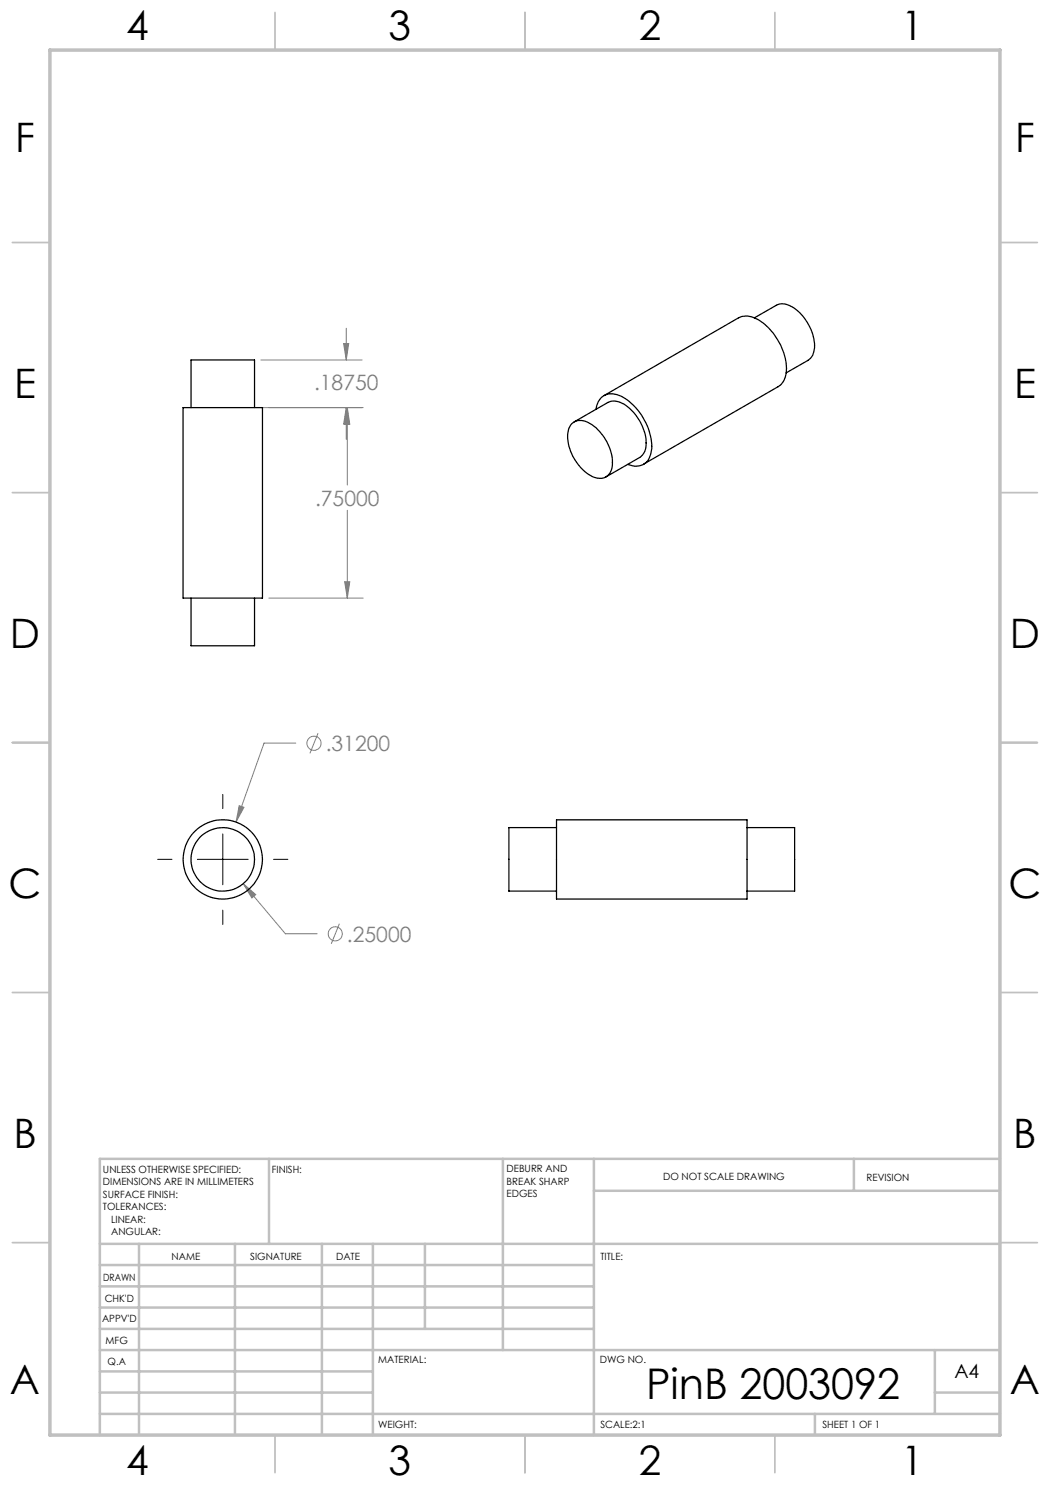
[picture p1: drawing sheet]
<svg xmlns="http://www.w3.org/2000/svg" width="210mm" height="297mm" viewBox="0 0 210 297" stroke-linecap="round" stroke-linejoin="round" font-family="sans-serif">
<g fill="none" stroke="#808080" stroke-width=".2">
<path d="M52.2 72h20.2M68.7 68.7h1l-.4 3.3zM69.3 65.6v6.4M52.2 81.5h20.4M69.3 81.5l.4 3.3h-1zM69.3 81.5v6.4M69.5 81.5l.5 3.3h-1.1zM69.5 81.5v15.5M53.8 119.6h18.8M68.9 116.3h1.1l-.5 3.3zM69.5 102.1v17.5M59.2 148.6h-6.4l-5.6 15.8"/>
<path d="M63.6 146.6l-1.6 4.1M47.8 161.1l1 .4-1.6 2.9zM48.6 176.7l2.6 2.2-.8 .7zM48.6 176.7l8.5 10.1h6.3M67.9 184.7l-1.6 4.1"/>
<circle cx="62.8" cy="148.7" r="1.42"/>
<circle cx="67.1" cy="186.8" r="1.41"/>
</g>
<path d="M44.6 158.9v2.8M31.5 171.9h2.9M39.5 171.9h10.1M44.6 166.8v10.1M54.7 171.9h2.9M44.6 182v2.9" fill="none" stroke="#000" stroke-width=".2"/>
<g fill="none" stroke="#c0c0c0" stroke-width=".35">
<path d="M55 2.5v7.5M105 2.5v7.5M155 2.5v7.5M2.5 48.5h7.5M200 48.5h7.5M2.5 98.5h7.5M200 98.5h7.5M2.5 148.5h7.5M200 148.5h7.5M2.5 198.5h7.5M200 198.5h7.5M2.5 248.5h7.5"/>
<path d="M200 248.5h7.5M55 287v7.5M105 287v7.5M155 287v7.5"/>
</g>
<g fill="none" stroke="#c0c0c0" stroke-width=".5">
<path d="M53.8 231.8v17M100.6 231.8v38.2M118.8 231.8v55.2M118.8 238.2h81.2M170.8 231.8v6.4M200 231.8h-180v55.2M20 248.8h180M20 257.3h98.8M20 253h98.8M27.8 248.8v38.2M47 248.8v38.2M64.4 248.8v38.2"/>
<path d="M74.6 248.8v38.2M85 248.8v17M20 265.8h98.8M20 261.5h98.8M20 278.5h54.6M20 274.3h54.6M20 270h180M187 278.5h13M187 270v12.8M20 282.8h180M163 282.8v4.2"/>
</g>
<path d="M10 10h190v277h-190z" fill="none" stroke="#c0c0c0" stroke-width=".7"/>
<path d="M47.8 161.1l-.6 3.3 1.6-2.9zM48.6 176.7l1.8 2.9 .8-.7zM68.9 116.3h1.1l-.5 3.3zM69.5 81.5l.5 3.3h-1.1zM69.3 81.5l.4 3.3h-1zM68.7 68.7h1l-.4 3.3z" fill="#808080"/>
<g fill="none" stroke="#000" stroke-width=".25">
<path d="M120.8 79.1l26.9-15.5a4.1 4.1 0 0 1 4.2 .5 11.8 11.8 0 0 1 5.3 10.9 3.5 3.5 0 0 1-1.6 2.3l-26.9 15.5M150.9 63.6l4.4-2.5a3.5 3.5 0 0 1 3.9 .8 9.3 9.3 0 0 1 3.6 8.4l-.4 1-.7 .7-4.5 2.6M36.6 81.5h15.9v38.1h-15.9zM38.2 81.5v-9.5h12.7v9.5M114.3 84.8a2.96 2.96 0 0 1 3.8 0 9.5 9.5 0 0 1 4.3 8.9 2.57 2.57 0 0 1-3.9 1.6 9.3 9.3 0 0 1-4.8-9.4zM114.8 84.4l6.8-3.9a3.9 3.9 0 0 1 4.3 1.2 9.5 9.5 0 0 1 3.2 8.1l-.4 .9-.6 .7-6.9 4M119.2 81.9a3.1 3.1 0 0 1 4.5-2.8 11.8 11.8 0 0 1 6.6 11 3.2 3.2 0 0 1-4.7 2.8M38.2 119.6v9.5h12.7v-9.5M111.3 164h38.1v15.8h-38.1zM111.3 165.5h-9.5v12.7h9.5M149.4 165.5h9.5v12.7h-9.5"/>
<circle cx="44.6" cy="171.9" r="6.3"/>
<circle cx="44.6" cy="171.9" r="7.9"/>
</g>
<text font-size="8.5" x="129.2" y="279.7">PinB 2003092</text>
<g font-size="8.1">
<text x="25.2" y="8">4</text>
<text x="77.7" y="8">3</text>
<text x="127.7" y="8">2</text>
<text x="180.2" y="8">1</text>
<text x="3" y="30.4">F</text>
<text x="203" y="30.4">F</text>
<text x="2.8" y="79.6">E</text>
<text x="202.8" y="79.6">E</text>
<text x="2" y="129.6">D</text>
<text x="202" y="129.6">D</text>
<text x="1.7" y="179.6">C</text>
<text x="201.7" y="179.6">C</text>
<text x="2.7" y="229.6">B</text>
<text x="202.7" y="229.6">B</text>
<text x="2" y="278.9">A</text>
<text x="202" y="278.9">A</text>
<text x="25.2" y="295">4</text>
<text x="77.7" y="295">3</text>
<text x="127.7" y="295">2</text>
<text x="180.2" y="295">1</text>
</g>
<g font-size="4.2" fill="#808080">
<text x="62.8" y="78.1">.18750</text>
<text x="63" y="101.1">.75000</text>
<text x="65.1" y="150.2">.31200</text>
<text x="69.4" y="188.3">.25000</text>
</g>
<text font-size="3.9" x="190.9" y="275.5">A4</text>
<g font-size="2">
<text x="20.6" y="234.6">UNLESS OTHERWISE SPECIFIED:</text>
<text x="20.6" y="237.1">DIMENSIONS ARE IN MILLIMETERS</text>
<text x="20.6" y="239.6">SURFACE FINISH:</text>
<text x="54.4" y="234.6">FINISH:</text>
<text x="101.3" y="234.5">DEBURR AND</text>
<text x="101.3" y="237">BREAK SHARP</text>
<text x="101.3" y="239.5">EDGES</text>
<text x="132.6" y="236">DO NOT SCALE DRAWING</text>
<text x="173.3" y="236.2">REVISION</text>
<text x="20.6" y="242.1">TOLERANCES:</text>
<text x="22.2" y="244.6">LINEAR:</text>
<text x="22.2" y="247.1">ANGULAR:</text>
<text x="34.3" y="252">NAME</text>
<text x="50" y="251.9">SIGNATURE</text>
<text x="67.2" y="251.9">DATE</text>
<text x="120.1" y="251.9">TITLE:</text>
<text x="20.6" y="256.1">DRAWN</text>
<text x="20.9" y="260.3">CHK'D</text>
<text x="20.4" y="264.4">APPV'D</text>
<text x="21.1" y="268.8">MFG</text>
<text x="21.5" y="273">Q.A</text>
<text x="75.6" y="272.5">MATERIAL:</text>
<text x="120" y="272.5">DWG NO.</text>
<text x="75.6" y="285.5">WEIGHT:</text>
<text x="120.1" y="285.6">SCALE:2:1</text>
<text x="164.5" y="285.6">SHEET 1 OF 1</text>
</g>
</svg>
